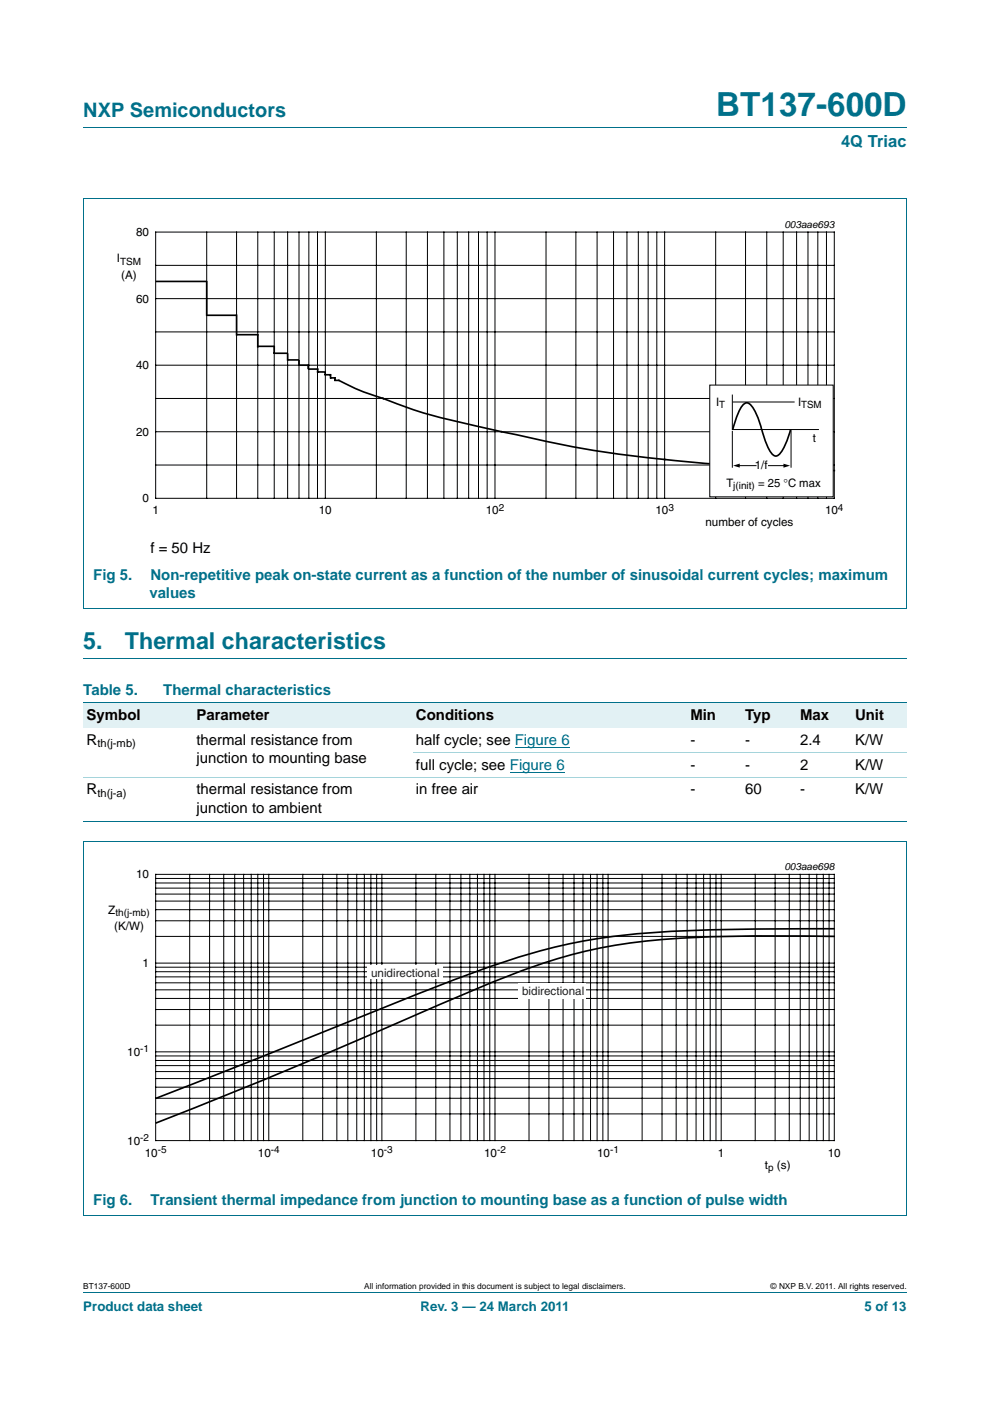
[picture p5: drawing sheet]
<svg xmlns="http://www.w3.org/2000/svg" width="210mm" height="297mm" viewBox="0 0 210 297" stroke-linecap="round" stroke-linejoin="round" font-family="sans-serif">
<path d="M17.7 27h174.6M17.6 42.1h174.7M17.7 42.2v86.7h174.6v-86.7M17.7 139.5h174.6M17.7 273.9h174.6" fill="none" stroke="#00708a" stroke-width=".21"/>
<path d="M20.3 46.4h169.4v66.3h-169.4z" fill="none" stroke="#fff" stroke-width=".21"/>
<g fill="none" stroke="#000" stroke-width=".21">
<path d="M33 49.2h144v56.5h-144zM33 56.3h144M43.8 49.2v56.5M50.2 49.2v56.5M54.7 49.2v56.5M58.2 49.2v56.5M61 49.2v56.5M63.4 49.2v56.5M65.5 49.2v56.5M67.3 49.2v56.5M69 49.2v56.5M79.8 49.2v56.5"/>
<path d="M86.2 49.2v56.5M90.7 49.2v56.5M94.1 49.2v56.5M97 49.2v56.5M99.4 49.2v56.5M101.5 49.2v56.5M103.3 49.2v56.5M105 49.2v56.5M115.8 49.2v56.5M122.1 49.2v56.5M126.6 49.2v56.5M130.1 49.2v56.5"/>
<path d="M133 49.2v56.5M135.4 49.2v56.5M137.5 49.2v56.5M139.3 49.2v56.5M141 49.2v56.5M151.8 49.2v56.5M158.1 49.2v56.5M162.6 49.2v56.5M166.1 49.2v56.5M169 49.2v56.5M171.4 49.2v56.5M173.5 49.2v56.5"/>
<path d="M175.3 49.2v56.5M33 77.4h144M33 70.4h144M33 63.3h144M33 98.6h144M33 91.5h144M33 84.5h144"/>
</g>
<path d="M33 59.7h10.8zM43.8 66.8h6.4z" fill="#000" stroke="#000" stroke-width=".35"/>
<g fill="none" stroke="#000" stroke-width=".35">
<path d="M43.8 59.6v7.4M50.2 66.7v4.4M50.2 71h4.5v2.6v-.2h3.5M54.7 70.8v.3M58.2 74.9h2.8v1.6M58.2 73.3v1.7M61 76.3h2.4v1.1h2.1M65.4 77.5v.6M65.5 78.3h1.8M67.4 78.3v.5M67.4 78.9h1.6v.5M69 79.5h1.1"/>
<path d="M70.1 79.5v.6M70.2 80.1h.7M71 80.1v.5M71.1 80.6h.8M106.4 91.5a301 301 0 0 0 56.7 7.7l13.9 .6"/>
</g>
<path d="M150.5 81.6h26.2v23.7h-26.2z" fill-rule="evenodd" fill="#fff" stroke="#000" stroke-width=".21"/>
<path d="M155.3 91.4v7.8M155.3 83.7v7.5M155.4 85.2h13.1M156.6 98.7h3.8M163 98.7h3.5M167.8 91.2v8M173.7 91.1h-18.4" fill="none" stroke="#000" stroke-width=".21"/>
<path d="M155.5 98.7l1.4-.4v.8zM166.2 98.3l1.4 .4-1.4 .5z" fill="#000"/>
<path d="M71.9 80.6a44.5 44.5 0 0 0 9.4 3.9l2.9 1.1a100.7 100.7 0 0 0 16.8 4.7l5.4 1.2M161.5 91.1a11.4 11.4 0 0 0-2.6-5.6 1.29 1.29 0 0 0-1.8 .9l-.7 1.5-1 3.2M161.6 91l.9 3a5.7 5.7 0 0 0 1.6 2.6 1.38 1.38 0 0 0 1.8-1.1l1.1-2.4 .7-2" fill="none" stroke="#000" stroke-width=".35"/>
<g fill="#e2f1f4">
<path d="M17.7 149h23.3v5.3h-23.3z"/>
<path d="M41 149h46.5v5.3h-46.5z"/>
<path d="M87.5 149h46.6v5.3h-46.6z"/>
<path d="M134.1 149h23.3v5.3h-23.3z"/>
<path d="M157.4 149h11.6v5.3h-11.6z"/>
<path d="M169 149h11.7v5.3h-11.7z"/>
<path d="M180.7 149h11.6v5.3h-11.6z"/>
</g>
<path d="M109.2 158.6h11.6M108.1 163.9h11.7" fill="none" stroke="#00f" stroke-width=".21"/>
<path d="M17.7 149h174.6M17.6 178.3h174.7M17.7 174.1h174.6M17.7 178.4v79.3M192.3 178.4v79.3M17.6 257.7h174.7" fill="none" stroke="#00708a" stroke-width=".21"/>
<path d="M87.5 159.6h104.8M17.7 164.9h174.6" fill="none" stroke="#a5d5dc" stroke-width=".21"/>
<path d="M20.3 182.6h169.4v66.3h-169.4z" fill="none" stroke="#fff" stroke-width=".21"/>
<g fill="none" stroke="#000" stroke-width=".21">
<path d="M33 185.4h144v56.4h-144zM33 198.5h144M33 195.2h144M33 192.9h144M33 191h144M33 189.6h144M33 188.3h144M33 187.2h144M33 186.3h144M40.2 185.4v56.4M44.5 185.4v56.4M47.5 185.4v56.4"/>
<path d="M49.8 185.4v56.4M51.7 185.4v56.4M53.3 185.4v56.4M54.7 185.4v56.4M55.9 185.4v56.4M57 185.4v56.4M64.2 185.4v56.4M68.4 185.4v56.4M71.4 185.4v56.4M73.8 185.4v56.4M75.7 185.4v56.4M77.3 185.4v56.4"/>
<path d="M78.7 185.4v56.4M79.9 185.4v56.4M81 185.4v56.4M88.2 185.4v56.4M92.4 185.4v56.4M95.4 185.4v56.4M97.8 185.4v56.4M99.7 185.4v56.4M101.3 185.4v56.4M102.7 185.4v56.4M103.9 185.4v56.4M105 185.4v56.4"/>
<path d="M112.2 185.4v56.4M116.4 185.4v56.4M119.4 185.4v56.4M121.8 185.4v56.4M123.6 185.4v56.4M125.3 185.4v56.4M126.6 185.4v56.4M127.9 185.4v56.4M129 185.4v56.4M136.2 185.4v56.4M140.4 185.4v56.4M143.4 185.4v56.4"/>
<path d="M145.7 185.4v56.4M147.6 185.4v56.4M149.2 185.4v56.4M150.6 185.4v56.4M151.9 185.4v56.4M153 185.4v56.4M160.2 185.4v56.4M164.4 185.4v56.4M167.4 185.4v56.4M169.7 185.4v56.4M171.6 185.4v56.4M173.2 185.4v56.4"/>
<path d="M174.6 185.4v56.4M175.8 185.4v56.4M33 217.4h144M33 214h144M33 211.7h144M33 209.9h144M33 208.4h144M33 207.1h144M33 206h144M33 205.1h144M33 204.2h144M33 236.2h144"/>
<path d="M33 232.9h144M33 230.5h144M33 228.7h144M33 227.2h144M33 225.9h144M33 224.8h144M33 223.9h144M33 223h144"/>
</g>
<path d="M177 198.5a364.4 364.4 0 0 0-38.1 .8 109.2 109.2 0 0 0-33.6 8.6l-4.6 1.9a1974.5 1974.5 0 0 1-67.7 28.3M177 196.9l-15.2 .1a243.8 243.8 0 0 0-36.5 2.2 147.6 147.6 0 0 0-30.4 9.1l-61.8 24.6" fill="none" stroke="#000" stroke-width=".35"/>
<g fill="#fff">
<path d="M110 208.4h14.4v3.3h-14.4z"/>
<path d="M78 204.7h16v2.8h-16z"/>
</g>
<text font-size="7" fill="#00708a" x="151.9" y="24.6">BT137-600D</text>
<g font-size="4.9" fill="#00708a">
<text x="17.7" y="137.5">5.</text>
<text x="26.5" y="137.5">Thermal characteristics</text>
</g>
<text font-size="4.2" fill="#00708a" x="17.7" y="24.9">NXP Semiconductors</text>
<text font-size="3.5" fill="#00708a" x="178.4" y="31.1">4Q Triac</text>
<g font-size="3.2">
<text x="31.9" y="117.3">f = 50 Hz</text>
<text x="18.4" y="152.6">Symbol</text>
<text x="41.7" y="152.6">Parameter</text>
<text x="88.2" y="152.6">Conditions</text>
<text x="146.4" y="152.6">Min</text>
<text x="158.1" y="152.6">Typ</text>
<text x="169.7" y="152.6">Max</text>
<text x="181.4" y="152.6">Unit</text>
<text x="18.4" y="157.9">R</text>
<text x="41.7" y="157.9">thermal resistance from</text>
<text x="41.7" y="161.8">junction to mounting base</text>
<text x="88.2" y="157.9">half cycle; see Figure 6</text>
<text x="146.4" y="157.9">-</text>
<text x="158.1" y="157.9">-</text>
<text x="169.7" y="157.9">2.4</text>
<text x="181.4" y="157.9">K/W</text>
<text x="88.2" y="163.2">full cycle; see Figure 6</text>
<text x="146.4" y="163.2">-</text>
<text x="158.1" y="163.2">-</text>
<text x="169.7" y="163.2">2</text>
<text x="181.4" y="163.2">K/W</text>
<text x="18.4" y="168.4">R</text>
<text x="41.7" y="168.4">thermal resistance from</text>
<text x="41.7" y="172.3">junction to ambient</text>
<text x="88.2" y="168.4">in free air</text>
<text x="146.4" y="168.4">-</text>
<text x="158.1" y="168.4">60</text>
<text x="169.7" y="168.4">-</text>
<text x="181.4" y="168.4">K/W</text>
</g>
<g font-size="3.2" fill="#00708a">
<text x="19.8" y="122.9">Fig 5.</text>
<text x="31.9" y="122.9">Non-repetitive peak on-state current as a function of the number of sinusoidal current cycles; maximum</text>
<text x="31.7" y="126.8">values</text>
<text x="17.7" y="147.3">Table 5.</text>
<text x="34.6" y="147.3">Thermal characteristics</text>
<text x="19.8" y="255.6">Fig 6.</text>
<text x="31.9" y="255.6">Transient thermal impedance from junction to mounting base as a function of pulse width</text>
</g>
<g font-size="2.8" fill="#00708a">
<text x="17.7" y="277.9">Product data sheet</text>
<text x="89.2" y="277.9">Rev. 3 — 24 March 2011</text>
<text x="183.4" y="277.9">5 of 13</text>
</g>
<g font-size="2.5">
<text x="28.9" y="50.1">80</text>
<text x="24.8" y="55.6">I</text>
<text x="25.7" y="59.1">(A)</text>
<text x="28.9" y="64.2">60</text>
<text x="28.9" y="78.3">40</text>
<text x="151.9" y="86.1">I</text>
<text x="169.3" y="86">I</text>
<text x="28.9" y="92.4">20</text>
<text x="172.4" y="93.7">t</text>
<text x="160.1" y="99.4">1/f</text>
<text x="30.2" y="106.5">0</text>
<text x="154.1" y="103.2">T</text>
<text x="160.8" y="103.2">= 25</text>
<text x="166.2" y="103.2">°C max</text>
<text x="32.3" y="109">1</text>
<text x="67.6" y="109">10</text>
<text x="103" y="109">10</text>
<text x="139" y="109">10</text>
<text x="149.6" y="111.6">number of cycles</text>
<text x="175" y="109">10</text>
<text x="28.9" y="186.2">10</text>
<text x="23" y="193.8">Z</text>
<text x="24.2" y="197.3">(K/W)</text>
<text x="30.2" y="205">1</text>
<text x="27" y="223.9">10</text>
<text x="27" y="242.7">10</text>
<text x="30.7" y="245.2">10</text>
<text x="54.7" y="245.2">10</text>
<text x="78.7" y="245.2">10</text>
<text x="102.7" y="245.2">10</text>
<text x="126.7" y="245.2">10</text>
<text x="152.3" y="245.2">1</text>
<text x="175.6" y="245.2">10</text>
<text x="162.2" y="247.8">t</text>
<text x="164.8" y="247.8">(s)</text>
</g>
<g font-size="2.5" fill="#231f20">
<text x="78.7" y="207.2">unidirectional</text>
<text x="110.7" y="210.9">bidirectional</text>
</g>
<g font-size="2.4">
<text x="20.7" y="158.4">th(j-mb)</text>
<text x="20.7" y="169">th(j-a)</text>
</g>
<g font-size="2.1">
<text x="166.4" y="48.4">003aae693</text>
<text x="25.5" y="56.1">TSM</text>
<text x="152.5" y="86.6">T</text>
<text x="169.9" y="86.5">TSM</text>
<text x="155.5" y="103.7">j(init)</text>
<text x="105.8" y="108.3">2</text>
<text x="141.8" y="108.3">3</text>
<text x="177.7" y="108.3">4</text>
<text x="166.4" y="184.5">003aae698</text>
<text x="24.5" y="194.3">th(j-mb)</text>
<text x="29.7" y="223.1">-1</text>
<text x="29.7" y="241.9">-2</text>
<text x="33.4" y="244.5">-5</text>
<text x="57.4" y="244.5">-4</text>
<text x="81.4" y="244.5">-3</text>
<text x="105.4" y="244.5">-2</text>
<text x="129.4" y="244.5">-1</text>
<text x="162.9" y="248.2">p</text>
</g>
<g font-size="1.8">
<text x="17.7" y="273.3">BT137-600D</text>
<text x="77.3" y="273.3">All information provided in this document is subject to legal disclaimers.</text>
<text x="163.5" y="273.3">© NXP B.V. 2011. All rights reserved.</text>
</g>
</svg>
